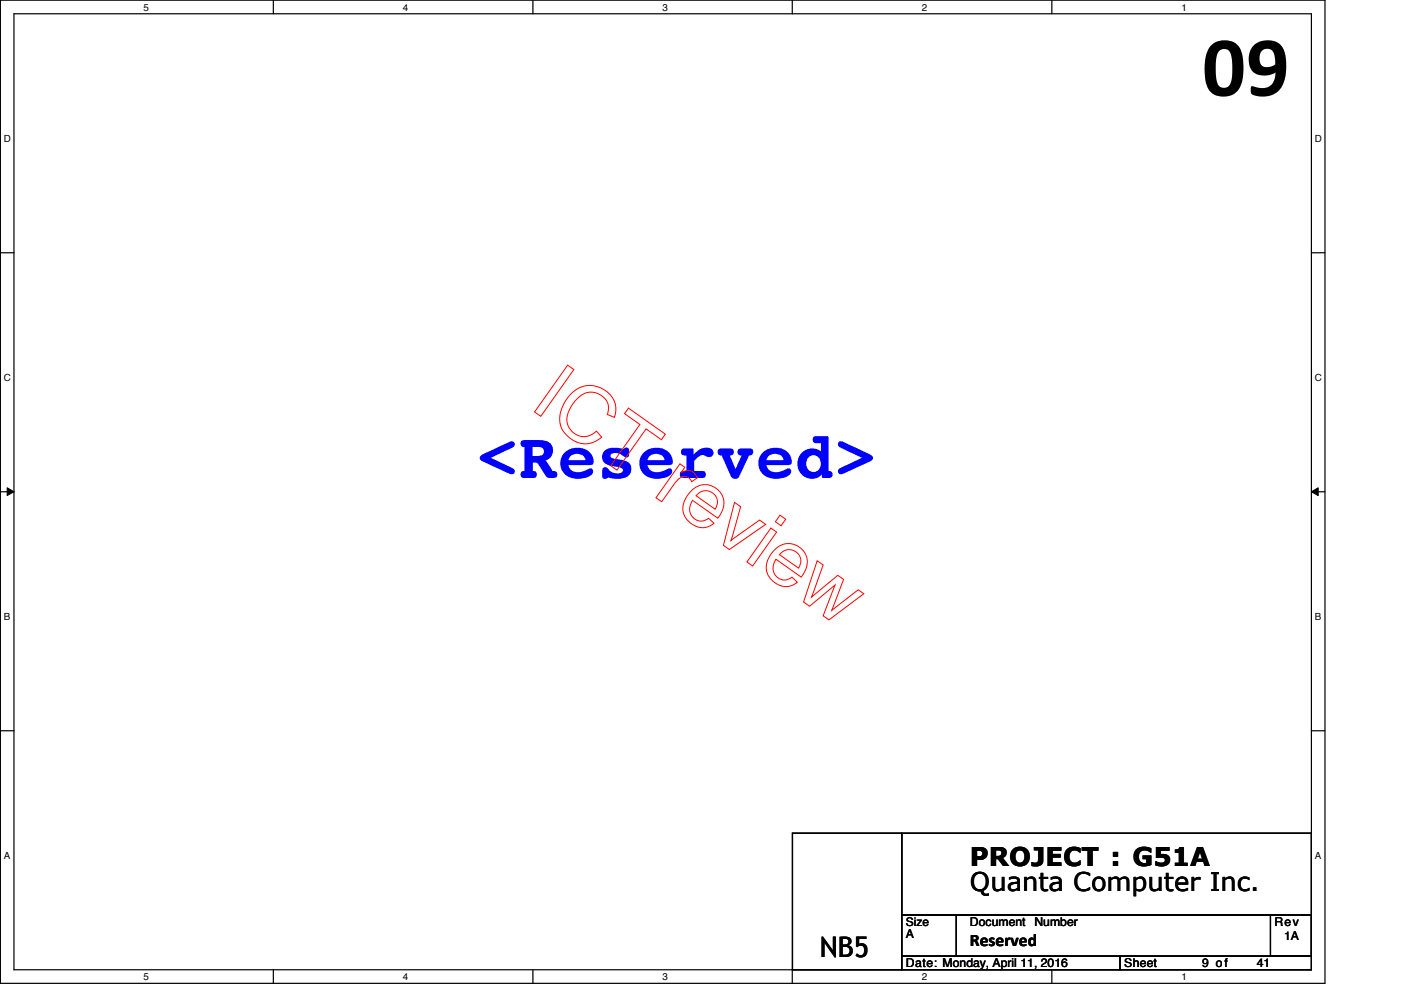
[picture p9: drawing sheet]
<svg xmlns="http://www.w3.org/2000/svg" width="297mm" height="210mm" viewBox="0 0 297 210" stroke-linecap="round" stroke-linejoin="round" font-family="sans-serif">
<path d="M.1 0h280.8v208.5h-280.8zM3 2.9h275v202.7h-275z" fill="none" stroke="#000" stroke-width=".25"/>
<g fill="#fff">
<path d="M30.4 .3h1.2v2.4h-1.2z"/>
<path d="M30.4 205.9h1.2v2.3h-1.2z"/>
</g>
<path d="M58 0v2.9M58 205.6v2.9" fill="none" stroke="#000" stroke-width=".25"/>
<g fill="#fff">
<path d="M85.4 .3h1.2v2.4h-1.2z"/>
<path d="M85.4 205.9h1.2v2.3h-1.2z"/>
</g>
<path d="M113 0v2.9M113 205.6v2.9" fill="none" stroke="#000" stroke-width=".25"/>
<g fill="#fff">
<path d="M140.5 .3h1.1v2.4h-1.1z"/>
<path d="M140.5 205.9h1.1v2.3h-1.1z"/>
</g>
<path d="M168 0v2.9M168 205.6v2.9" fill="none" stroke="#000" stroke-width=".25"/>
<g fill="#fff">
<path d="M195.4 .3h1.2v2.4h-1.2z"/>
<path d="M195.4 205.9h1.2v2.3h-1.2z"/>
</g>
<path d="M223 0v2.9M223 205.6v2.9" fill="none" stroke="#000" stroke-width=".25"/>
<g fill="#fff">
<path d="M250.5 .3h1.1v2.4h-1.1z"/>
<path d="M250.5 205.9h1.1v2.3h-1.1z"/>
<path d="M.8 28.2h1.5v2.4h-1.5z"/>
<path d="M278.8 28.2h1.4v2.4h-1.4z"/>
<path d="M.8 78.9h1.5v2.3h-1.5z"/>
<path d="M278.8 78.9h1.4v2.3h-1.4z"/>
</g>
<path d="M.1 53.6h2.9M278 53.6h2.9" fill="none" stroke="#000" stroke-width=".25"/>
<g fill="#fff">
<path d="M.8 129.6h1.4v2.3h-1.4z"/>
<path d="M278.8 129.6h1.3v2.3h-1.3z"/>
</g>
<path d="M.1 104.3h2.9M278 104.3h2.9" fill="none" stroke="#000" stroke-width=".25"/>
<path d="M1.5 103.4l1.5 .9-1.5 .8zM278 104.3l1.5-.9v1.7z" fill="#000"/>
<path d="M1.5 103.4l1.5 .9-1.5 .8zM278 104.3l1.5-.9v1.7z" fill="none" stroke="#000" stroke-width=".21"/>
<g fill="#fff">
<path d="M.8 180.3h1.4v2.3h-1.4z"/>
<path d="M278.8 180.3h1.3v2.3h-1.3z"/>
</g>
<path d="M.1 154.9h2.9M278 154.9h2.9M168 176.7h23.2v28.9h-23.2zM191.2 176.7h86.8v17.3h-86.8zM191.2 194h11.6v8.7h-11.6zM202.8 194h75.2v8.7h-75.2zM269.4 194h8.6v8.7h-8.6zM191.2 202.7h46.3v2.9h-46.3zM237.5 202.7h40.5v2.9h-40.5z" fill="none" stroke="#000" stroke-width=".25"/>
<path d="M120.4 77.4l1.3 1-7 9.9-1.4-1zM120.9 83.7a5.5 5.5 0 0 1 5.9-1.7 5.5 5.5 0 0 1 3.8 4.9l-.3 1.6-1.5-.6a3.6 3.6 0 0 0-1.1-4 3.6 3.6 0 0 0-4.1-.3 7.1 7.1 0 0 0-3.4 5.8 3.6 3.6 0 0 0 2.5 3 3.6 3.6 0 0 0 3.7-1l1.2 1.3a5.4 5.4 0 0 1-8.9-3.5 7.9 7.9 0 0 1 2.2-5.5zM133.3 86.5l7.8 5.6-.9 1.1-3.2-2.3-6.2 8.8-1.3-.9 6.2-8.8-3.3-2.3zM144.2 98.3l1 .8-.8 1.1a2.18 2.18 0 0 1 3.5 1.1l-1.2 .8a1.71 1.71 0 0 0-1.5-1.1 1.71 1.71 0 0 0-1.7 .9l-3.2 4.5-1.2-.9zM146.7 103.9a4 4 0 0 1 5.7 .1 4 4 0 0 1-.1 5.7l-.1 .2-5.4-3.8a2.58 2.58 0 0 0-.3 3.1 2.58 2.58 0 0 0 2.9 1.1l.8-.4 1.2 1a4.1 4.1 0 0 1-4.3 .5 4.1 4.1 0 0 1-2.3-3.6l.3-1.7 .7-1.1zM147.9 104.8a2.46 2.46 0 0 1 3.3-.2 2.46 2.46 0 0 1 .4 3.4l-4-2.9zM155.7 106.5l1.3 .9-2 7.2 6-4.3 1.3 .9-7.7 5.3-1.2-.9zM163.4 112l1.3 .8-5.1 7.2-1.2-.8zM164.4 116.4a4 4 0 0 1 5.7 .1 4 4 0 0 1-.1 5.7l-.1 .2-5.4-3.8a2.58 2.58 0 0 0-.3 3.1 2.58 2.58 0 0 0 2.9 1.1l.8-.4 1.2 1a4.1 4.1 0 0 1-4.3 .5 4.1 4.1 0 0 1-2.3-3.6l.3-1.7 .7-1.1zM165.4 109.2l1.2 .9-1 1.4-1.2-.9zM165.6 117.3a2.46 2.46 0 0 1 3.3-.2 2.46 2.46 0 0 1 .4 3.4l-4-2.9zM173.3 118.9l1.2 .9-2.4 6.8 5.5-4.6 1.3 .9-2.5 6.5 5.6-4.4 1.1 .9-7.4 5.5-1.2-.8 2.5-6.6-5.4 4.5-1.2-.9z" fill="none" stroke="#f00" stroke-width=".21"/>
<text font-size="18.2" x="254.9" y="20.3">09</text>
<text font-size="13.9" fill="#00f" x="101.4" y="101.3">&lt;Reserved&gt;</text>
<text font-size="6" x="173.8" y="202.8">NB5</text>
<g font-size="5.5">
<text x="205.7" y="183.6">PROJECT : G51A</text>
<text x="205.7" y="188.8">Quanta Computer Inc.</text>
</g>
<text font-size="3.7" x="205.7" y="200.5">Reserved</text>
<g font-size="2.6">
<text x="205.7" y="196.3">Document</text>
<text x="219.3" y="196.3">Number</text>
<text x="270.2" y="196.3">Rev</text>
<text x="192.1" y="199">A</text>
<text x="272.2" y="199.3">1A</text>
<text x="192.1" y="205.1">Date: Monday, April 11, 2016</text>
<text x="238.4" y="205.1">Sheet</text>
<text x="254.9" y="205.1">9 of</text>
<text x="266.4" y="205.1">41</text>
</g>
<text font-size="2.5" x="192.1" y="196.3">Size</text>
<g font-size="2.1">
<text x="30.4" y="2.2">5</text>
<text x="85.4" y="2.2">4</text>
<text x="140.5" y="2.2">3</text>
<text x="195.4" y="2.2">2</text>
<text x="250.5" y="2.2">1</text>
<text x=".8" y="30.1">D</text>
<text x="278.8" y="30.1">D</text>
<text x=".8" y="80.8">C</text>
<text x="278.8" y="80.8">C</text>
<text x=".8" y="131.5">B</text>
<text x="278.8" y="131.5">B</text>
<text x=".8" y="182.2">A</text>
<text x="278.8" y="182.2">A</text>
<text x="30.4" y="207.8">5</text>
<text x="85.4" y="207.8">4</text>
<text x="140.5" y="207.8">3</text>
<text x="195.4" y="207.8">2</text>
<text x="250.5" y="207.8">1</text>
</g>
</svg>
